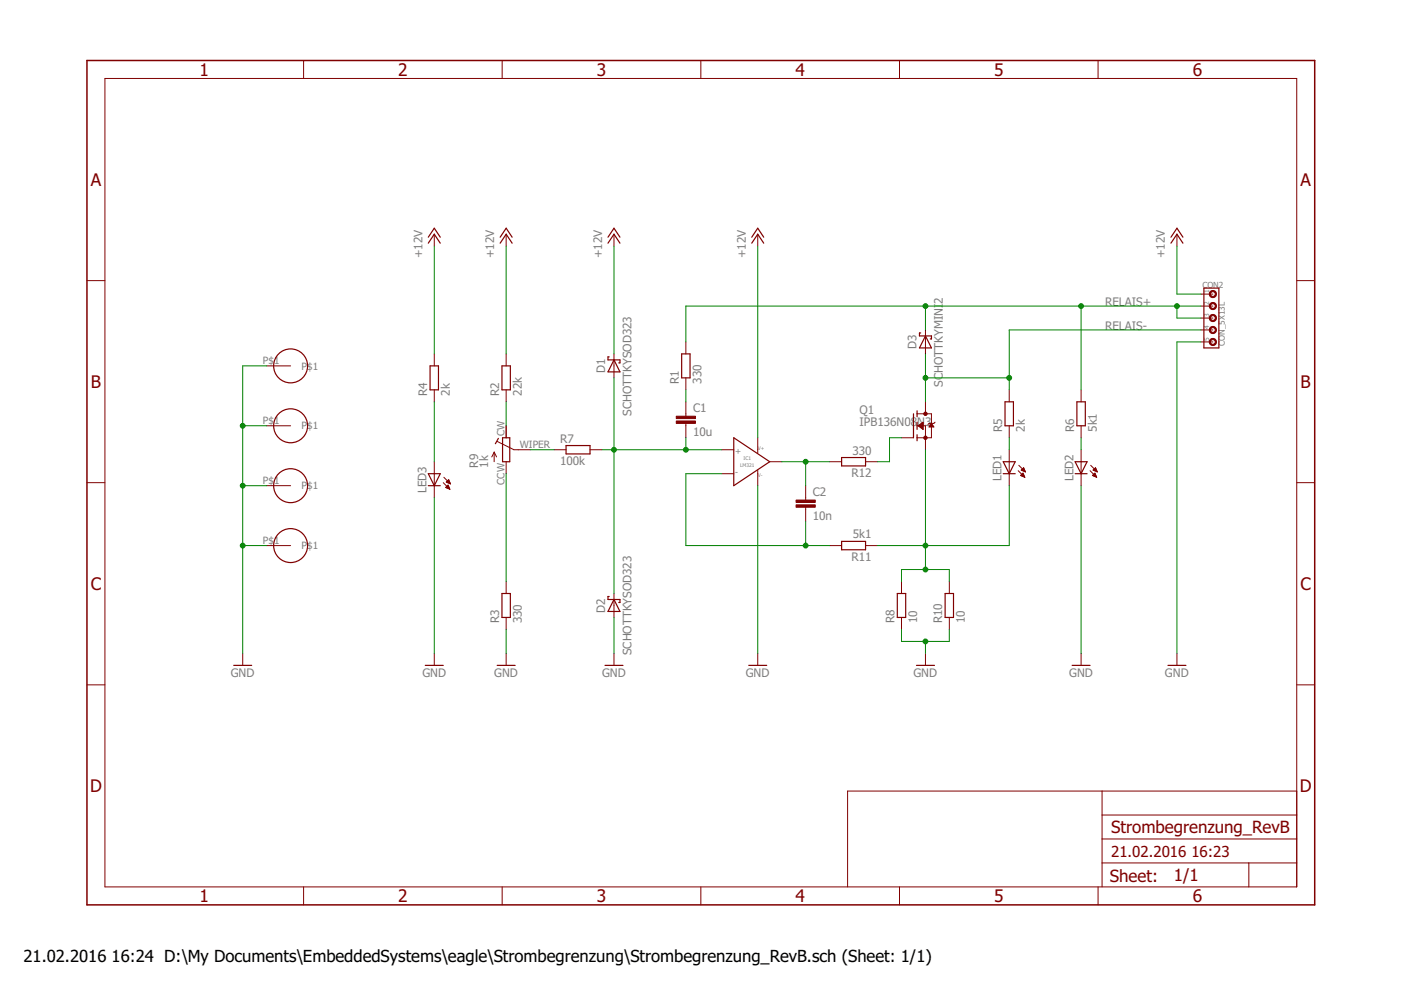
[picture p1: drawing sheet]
<?xml version="1.0" encoding="utf-8"?>
<!DOCTYPE eagle SYSTEM "eagle.dtd">
<eagle version="7.4.0">
<drawing>
<settings>
<setting alwaysvectorfont="no"/>
<setting verticaltext="up"/>
</settings>
<grid distance="0.1" unitdist="inch" unit="inch" style="lines" multiple="1" display="no" altdistance="0.01" altunitdist="inch" altunit="inch"/>
<schematic xreflabel="%F%N/%S.%C%R" xrefpart="/%S.%C%R">
<libraries>
<library name="frames">
<symbols>
<symbol name="A4L-LOC">
<wire x1="256.54" y1="3.81" x2="256.54" y2="8.89" width="0.1016" layer="94"/>
<wire x1="256.54" y1="8.89" x2="256.54" y2="13.97" width="0.1016" layer="94"/>
<wire x1="256.54" y1="13.97" x2="256.54" y2="19.05" width="0.1016" layer="94"/>
<wire x1="256.54" y1="19.05" x2="256.54" y2="24.13" width="0.1016" layer="94"/>
<wire x1="161.29" y1="3.81" x2="161.29" y2="24.13" width="0.1016" layer="94"/>
<wire x1="161.29" y1="24.13" x2="215.265" y2="24.13" width="0.1016" layer="94"/>
<wire x1="215.265" y1="24.13" x2="256.54" y2="24.13" width="0.1016" layer="94"/>
<wire x1="246.38" y1="3.81" x2="246.38" y2="8.89" width="0.1016" layer="94"/>
<wire x1="246.38" y1="8.89" x2="256.54" y2="8.89" width="0.1016" layer="94"/>
<wire x1="246.38" y1="8.89" x2="215.265" y2="8.89" width="0.1016" layer="94"/>
<wire x1="215.265" y1="8.89" x2="215.265" y2="3.81" width="0.1016" layer="94"/>
<wire x1="215.265" y1="8.89" x2="215.265" y2="13.97" width="0.1016" layer="94"/>
<wire x1="215.265" y1="13.97" x2="256.54" y2="13.97" width="0.1016" layer="94"/>
<wire x1="215.265" y1="13.97" x2="215.265" y2="19.05" width="0.1016" layer="94"/>
<wire x1="215.265" y1="19.05" x2="256.54" y2="19.05" width="0.1016" layer="94"/>
<wire x1="215.265" y1="19.05" x2="215.265" y2="24.13" width="0.1016" layer="94"/>
<text x="217.17" y="15.24" size="2.54" layer="94">&gt;DRAWING_NAME</text>
<text x="217.17" y="10.16" size="2.286" layer="94">&gt;LAST_DATE_TIME</text>
<text x="230.505" y="5.08" size="2.54" layer="94">&gt;SHEET</text>
<text x="216.916" y="4.953" size="2.54" layer="94">Sheet:</text>
<frame x1="0" y1="0" x2="260.35" y2="179.07" columns="6" rows="4" layer="94"/>
</symbol>
</symbols>
<devicesets>
<deviceset name="A4L-LOC" prefix="FRAME" uservalue="yes">
<gates>
<gate name="G$1" symbol="A4L-LOC" x="0" y="0"/>
</gates>
<devices>
<device name="">
<technologies>
<technology name=""/>
</technologies>
</device>
</devices>
</deviceset>
</devicesets>
</library>
<library name="00Connector">
<symbols>
<symbol name="CON_5X">
<wire x1="-1.27" y1="1.27" x2="-1.27" y2="-1.905" width="0.254" layer="94"/>
<wire x1="11.43" y1="-1.905" x2="-1.27" y2="-1.905" width="0.254" layer="94"/>
<wire x1="11.43" y1="-1.905" x2="11.43" y2="1.27" width="0.254" layer="94"/>
<wire x1="-1.27" y1="1.27" x2="11.43" y2="1.27" width="0.254" layer="94"/>
<circle x="0" y="0" radius="0.635" width="0.254" layer="94"/>
<circle x="2.54" y="0" radius="0.635" width="0.254" layer="94"/>
<circle x="5.08" y="0" radius="0.635" width="0.254" layer="94"/>
<circle x="7.62" y="0" radius="0.635" width="0.254" layer="94"/>
<circle x="10.16" y="0" radius="0.635" width="0.254" layer="94"/>
<text x="-1.27" y="0" size="1.27" layer="95" rot="R90" align="bottom-center">&gt;NAME</text>
<text x="6.35" y="1.27" size="1.27" layer="96" align="bottom-center">&gt;VALUE</text>
<text x="-0.635" y="-1.27" size="1.016" layer="95" align="center">1</text>
<pin name="1" x="0" y="-2.54" visible="off" length="short" direction="pas" rot="R90"/>
<pin name="2" x="2.54" y="-2.54" visible="off" length="short" direction="pas" rot="R90"/>
<pin name="3" x="5.08" y="-2.54" visible="off" length="short" direction="pas" rot="R90"/>
<pin name="4" x="7.62" y="-2.54" visible="off" length="short" direction="pas" rot="R90"/>
<pin name="5" x="10.16" y="-2.54" visible="off" length="short" direction="pas" rot="R90"/>
<text x="1.905" y="-1.27" size="1.016" layer="95" align="center">2</text>
<text x="4.445" y="-1.27" size="1.016" layer="95" align="center">3</text>
<text x="6.985" y="-1.27" size="1.016" layer="95" align="center">4</text>
<text x="9.525" y="-1.27" size="1.016" layer="95" align="center">5</text>
</symbol>
</symbols>
<devicesets>
<deviceset name="CON_5X" prefix="CON">
<gates>
<gate name="G$1" symbol="CON_5X" x="0" y="0"/>
</gates>
<devices>
<device name="13L" package="200MIL_5X">
<connects>
<connect gate="G$1" pin="1" pad="1"/>
<connect gate="G$1" pin="2" pad="2"/>
<connect gate="G$1" pin="3" pad="3"/>
<connect gate="G$1" pin="4" pad="4"/>
<connect gate="G$1" pin="5" pad="5"/>
</connects>
<technologies>
<technology name=""/>
</technologies>
</device>
</devices>
</deviceset>
</devicesets>
</library>
<library name="00Supply">
<symbols>
<symbol name="GND">
<wire x1="-1.905" y1="0" x2="1.905" y2="0" width="0.254" layer="94"/>
<text x="-2.54" y="-2.54" size="1.778" layer="96">&gt;VALUE</text>
<pin name="GND" x="0" y="2.54" visible="off" length="short" direction="sup" rot="R270"/>
</symbol>
<symbol name="+12V">
<wire x1="1.27" y1="-1.905" x2="0" y2="0" width="0.254" layer="94"/>
<wire x1="0" y1="0" x2="-1.27" y2="-1.905" width="0.254" layer="94"/>
<wire x1="1.27" y1="-0.635" x2="0" y2="1.27" width="0.254" layer="94"/>
<wire x1="0" y1="1.27" x2="-1.27" y2="-0.635" width="0.254" layer="94"/>
<text x="-2.54" y="-5.08" size="1.778" layer="96" rot="R90">&gt;VALUE</text>
<pin name="+12V" x="0" y="-2.54" visible="off" length="short" direction="sup" rot="R90"/>
</symbol>
</symbols>
<devicesets>
<deviceset name="GND" prefix="GND">
<gates>
<gate name="1" symbol="GND" x="0" y="0"/>
</gates>
<devices>
<device name="">
<technologies>
<technology name=""/>
</technologies>
</device>
</devices>
</deviceset>
<deviceset name="+12V" prefix="P+">
<gates>
<gate name="1" symbol="+12V" x="0" y="0"/>
</gates>
<devices>
<device name="">
<technologies>
<technology name=""/>
</technologies>
</device>
</devices>
</deviceset>
</devicesets>
</library>
<library name="00Mosfet">
<symbols>
<symbol name="N-PWR-MOSFET">
<wire x1="0.762" y1="0.762" x2="0.762" y2="0" width="0.254" layer="94"/>
<wire x1="0.762" y1="0" x2="0.762" y2="-0.762" width="0.254" layer="94"/>
<wire x1="0.762" y1="3.175" x2="0.762" y2="2.54" width="0.254" layer="94"/>
<wire x1="0.762" y1="2.54" x2="0.762" y2="1.905" width="0.254" layer="94"/>
<wire x1="0.762" y1="0" x2="2.54" y2="0" width="0.1524" layer="94"/>
<wire x1="2.54" y1="0" x2="2.54" y2="-2.54" width="0.1524" layer="94"/>
<wire x1="0.762" y1="-1.905" x2="0.762" y2="-2.54" width="0.254" layer="94"/>
<wire x1="0.762" y1="-2.54" x2="0.762" y2="-3.175" width="0.254" layer="94"/>
<wire x1="0" y1="2.54" x2="0" y2="-2.54" width="0.254" layer="94"/>
<wire x1="2.54" y1="-2.54" x2="0.762" y2="-2.54" width="0.1524" layer="94"/>
<wire x1="3.81" y1="2.54" x2="3.81" y2="0.508" width="0.1524" layer="94"/>
<wire x1="3.81" y1="0.508" x2="3.81" y2="-2.54" width="0.1524" layer="94"/>
<wire x1="2.54" y1="-2.54" x2="3.81" y2="-2.54" width="0.1524" layer="94"/>
<wire x1="0.762" y1="2.54" x2="3.81" y2="2.54" width="0.1524" layer="94"/>
<wire x1="4.572" y1="0.762" x2="4.318" y2="0.508" width="0.1524" layer="94"/>
<wire x1="4.318" y1="0.508" x2="3.81" y2="0.508" width="0.1524" layer="94"/>
<wire x1="3.81" y1="0.508" x2="3.302" y2="0.508" width="0.1524" layer="94"/>
<wire x1="3.302" y1="0.508" x2="3.048" y2="0.254" width="0.1524" layer="94"/>
<circle x="2.54" y="-2.54" radius="0.3592" width="0" layer="94"/>
<circle x="2.54" y="2.54" radius="0.3592" width="0" layer="94"/>
<text x="-11.43" y="0" size="1.778" layer="96">&gt;VALUE</text>
<text x="-11.43" y="2.54" size="1.778" layer="95">&gt;NAME</text>
<pin name="S" x="2.54" y="-5.08" visible="off" length="short" direction="pas" rot="R90"/>
<pin name="G" x="-2.54" y="-2.54" visible="off" length="short" direction="pas"/>
<pin name="D" x="2.54" y="5.08" visible="off" length="short" direction="pas" rot="R270"/>
<polygon width="0.1524" layer="94">
<vertex x="3.81" y="0.508"/>
<vertex x="3.302" y="-0.254"/>
<vertex x="4.318" y="-0.254"/>
</polygon>
<polygon width="0.1524" layer="94">
<vertex x="1.016" y="0"/>
<vertex x="2.032" y="0.762"/>
<vertex x="2.032" y="-0.762"/>
</polygon>
</symbol>
</symbols>
<devicesets>
<deviceset name="N-PWR-MOSFET" prefix="Q">
<gates>
<gate name="G$1" symbol="N-PWR-MOSFET" x="0" y="0"/>
</gates>
<devices>
<device name="LFPAK" package="LFPAK">
<connects>
<connect gate="G$1" pin="D" pad="MB"/>
<connect gate="G$1" pin="G" pad="4"/>
<connect gate="G$1" pin="S" pad="1 2 3"/>
</connects>
<technologies>
<technology name=""/>
</technologies>
</device>
<device name="TO263-3" package="TO263-3">
<connects>
<connect gate="G$1" pin="D" pad="TAB"/>
<connect gate="G$1" pin="G" pad="1"/>
<connect gate="G$1" pin="S" pad="3"/>
</connects>
<technologies>
<technology name=""/>
</technologies>
</device>
</devices>
</deviceset>
</devicesets>
</library>
<library name="00Resistor">
<symbols>
<symbol name="R-EU">
<wire x1="-2.54" y1="-0.889" x2="2.54" y2="-0.889" width="0.254" layer="94"/>
<wire x1="2.54" y1="0.889" x2="-2.54" y2="0.889" width="0.254" layer="94"/>
<wire x1="2.54" y1="-0.889" x2="2.54" y2="0.889" width="0.254" layer="94"/>
<wire x1="-2.54" y1="-0.889" x2="-2.54" y2="0.889" width="0.254" layer="94"/>
<text x="-3.81" y="1.4986" size="1.778" layer="95">&gt;NAME</text>
<text x="-3.81" y="-3.302" size="1.778" layer="96">&gt;VALUE</text>
<pin name="2" x="5.08" y="0" visible="off" length="short" direction="pas" swaplevel="1" rot="R180"/>
<pin name="1" x="-5.08" y="0" visible="off" length="short" direction="pas" swaplevel="1"/>
</symbol>
<symbol name="R-TRIMM">
<wire x1="0.762" y1="2.54" x2="0" y2="2.54" width="0.254" layer="94"/>
<wire x1="-0.762" y1="2.54" x2="-0.762" y2="-2.54" width="0.254" layer="94"/>
<wire x1="0.762" y1="-2.54" x2="0.762" y2="2.54" width="0.254" layer="94"/>
<wire x1="2.54" y1="0" x2="1.651" y2="0" width="0.1524" layer="94"/>
<wire x1="1.651" y1="0" x2="-1.8796" y2="1.7526" width="0.1524" layer="94"/>
<wire x1="0" y1="2.54" x2="0" y2="5.08" width="0.1524" layer="94"/>
<wire x1="0" y1="2.54" x2="-0.762" y2="2.54" width="0.254" layer="94"/>
<wire x1="-0.762" y1="-2.54" x2="0.762" y2="-2.54" width="0.254" layer="94"/>
<wire x1="-2.286" y1="1.27" x2="-1.651" y2="2.413" width="0.254" layer="94"/>
<wire x1="-2.54" y1="-2.54" x2="-2.54" y2="-0.508" width="0.1524" layer="94"/>
<wire x1="-2.54" y1="-0.508" x2="-3.048" y2="-1.524" width="0.1524" layer="94"/>
<wire x1="-2.54" y1="-0.508" x2="-2.032" y2="-1.524" width="0.1524" layer="94"/>
<text x="-5.969" y="-3.81" size="1.778" layer="95" rot="R90">&gt;NAME</text>
<text x="-3.81" y="-3.81" size="1.778" layer="96" rot="R90">&gt;VALUE</text>
<pin name="CCW" x="0" y="-5.08" visible="pad" length="short" direction="pas" rot="R90"/>
<pin name="CW" x="0" y="5.08" visible="pad" length="short" direction="pas" rot="R270"/>
<pin name="WIPER" x="5.08" y="0" visible="pad" length="short" direction="pas" rot="R180"/>
</symbol>
</symbols>
<devicesets>
<deviceset name="RESISTOR" prefix="R" uservalue="yes">
<gates>
<gate name="G$1" symbol="R-EU" x="0" y="0"/>
</gates>
<devices>
<device name="R0402" package="R0402">
<connects>
<connect gate="G$1" pin="1" pad="1"/>
<connect gate="G$1" pin="2" pad="2"/>
</connects>
<technologies>
<technology name=""/>
</technologies>
</device>
<device name="R0603" package="R0603">
<connects>
<connect gate="G$1" pin="1" pad="1"/>
<connect gate="G$1" pin="2" pad="2"/>
</connects>
<technologies>
<technology name=""/>
</technologies>
</device>
<device name="R0805" package="R0805">
<connects>
<connect gate="G$1" pin="1" pad="1"/>
<connect gate="G$1" pin="2" pad="2"/>
</connects>
<technologies>
<technology name=""/>
</technologies>
</device>
<device name="R1005" package="R1005">
<connects>
<connect gate="G$1" pin="1" pad="1"/>
<connect gate="G$1" pin="2" pad="2"/>
</connects>
<technologies>
<technology name=""/>
</technologies>
</device>
<device name="R1206" package="R1206">
<connects>
<connect gate="G$1" pin="1" pad="1"/>
<connect gate="G$1" pin="2" pad="2"/>
</connects>
<technologies>
<technology name=""/>
</technologies>
</device>
<device name="R2512_PLUS" package="R2512_PLUS">
<connects>
<connect gate="G$1" pin="1" pad="1"/>
<connect gate="G$1" pin="2" pad="2"/>
</connects>
<technologies>
<technology name=""/>
</technologies>
</device>
<device name="R2512" package="R2512">
<connects>
<connect gate="G$1" pin="1" pad="1"/>
<connect gate="G$1" pin="2" pad="2"/>
</connects>
<technologies>
<technology name=""/>
</technologies>
</device>
<device name="15W" package="15W">
<connects>
<connect gate="G$1" pin="1" pad="1"/>
<connect gate="G$1" pin="2" pad="2"/>
</connects>
<technologies>
<technology name=""/>
</technologies>
</device>
<device name="0612" package="0612">
<connects>
<connect gate="G$1" pin="1" pad="1"/>
<connect gate="G$1" pin="2" pad="2"/>
</connects>
<technologies>
<technology name=""/>
</technologies>
</device>
</devices>
</deviceset>
<deviceset name="TRIMMER" prefix="R" uservalue="yes">
<gates>
<gate name="G$1" symbol="R-TRIMM" x="0" y="0"/>
</gates>
<devices>
<device name="3314G" package="RTRIM3314G">
<connects>
<connect gate="G$1" pin="CCW" pad="CCW"/>
<connect gate="G$1" pin="CW" pad="CW"/>
<connect gate="G$1" pin="WIPER" pad="WIPER"/>
</connects>
<technologies>
<technology name=""/>
</technologies>
</device>
<device name="3103" package="RTRIM3103">
<connects>
<connect gate="G$1" pin="CCW" pad="1"/>
<connect gate="G$1" pin="CW" pad="3"/>
<connect gate="G$1" pin="WIPER" pad="2"/>
</connects>
<technologies>
<technology name=""/>
</technologies>
</device>
<device name="3224X" package="RTRIM3224X">
<connects>
<connect gate="G$1" pin="CCW" pad="1"/>
<connect gate="G$1" pin="CW" pad="3"/>
<connect gate="G$1" pin="WIPER" pad="2"/>
</connects>
<technologies>
<technology name=""/>
</technologies>
</device>
<device name="" package="CONTELEC">
<connects>
<connect gate="G$1" pin="CCW" pad="1"/>
<connect gate="G$1" pin="CW" pad="3"/>
<connect gate="G$1" pin="WIPER" pad="2"/>
</connects>
<technologies>
<technology name=""/>
</technologies>
</device>
</devices>
</deviceset>
</devicesets>
</library>
<library name="00Display">
<symbols>
<symbol name="LED">
<wire x1="0" y1="-1.27" x2="2.54" y2="0" width="0.254" layer="94"/>
<wire x1="2.54" y1="0" x2="0" y2="1.27" width="0.254" layer="94"/>
<wire x1="2.54" y1="-1.27" x2="2.54" y2="0" width="0.254" layer="94"/>
<wire x1="2.54" y1="0" x2="2.54" y2="1.27" width="0.254" layer="94"/>
<wire x1="0" y1="-1.27" x2="0" y2="0" width="0.254" layer="94"/>
<wire x1="0" y1="0" x2="0" y2="1.27" width="0.254" layer="94"/>
<wire x1="0" y1="0" x2="2.54" y2="0" width="0.1524" layer="94"/>
<wire x1="0.762" y1="2.032" x2="2.159" y2="3.429" width="0.1524" layer="94"/>
<wire x1="1.905" y1="1.905" x2="3.302" y2="3.302" width="0.1524" layer="94"/>
<text x="1.27" y="-2.54" size="1.778" layer="95" rot="MR0" align="center">&gt;NAME</text>
<text x="1.27" y="2.54" size="1.778" layer="96" rot="MR0" align="center">&gt;VALUE</text>
<pin name="C" x="5.08" y="0" visible="off" length="short" direction="pas" rot="R180"/>
<pin name="A" x="-2.54" y="0" visible="off" length="short" direction="pas"/>
<polygon width="0.1524" layer="94">
<vertex x="2.159" y="3.429"/>
<vertex x="1.27" y="3.048"/>
<vertex x="1.778" y="2.54"/>
</polygon>
<polygon width="0.1524" layer="94">
<vertex x="3.302" y="3.302"/>
<vertex x="2.413" y="2.921"/>
<vertex x="2.921" y="2.413"/>
</polygon>
</symbol>
</symbols>
<devicesets>
<deviceset name="LED" prefix="LED" uservalue="yes">
<gates>
<gate name="G$1" symbol="LED" x="0" y="0"/>
</gates>
<devices>
<device name="0402" package="LED0402">
<connects>
<connect gate="G$1" pin="A" pad="A"/>
<connect gate="G$1" pin="C" pad="C"/>
</connects>
<technologies>
<technology name=""/>
</technologies>
</device>
<device name="0603" package="LED0603">
<connects>
<connect gate="G$1" pin="A" pad="A"/>
<connect gate="G$1" pin="C" pad="C"/>
</connects>
<technologies>
<technology name=""/>
</technologies>
</device>
<device name="0805" package="LED0805">
<connects>
<connect gate="G$1" pin="A" pad="A"/>
<connect gate="G$1" pin="C" pad="C"/>
</connects>
<technologies>
<technology name=""/>
</technologies>
</device>
<device name="1206" package="LED1206">
<connects>
<connect gate="G$1" pin="A" pad="A"/>
<connect gate="G$1" pin="C" pad="C"/>
</connects>
<technologies>
<technology name=""/>
</technologies>
</device>
<device name="3MM" package="LED3MM">
<connects>
<connect gate="G$1" pin="A" pad="A"/>
<connect gate="G$1" pin="C" pad="C"/>
</connects>
<technologies>
<technology name=""/>
</technologies>
</device>
<device name="5MM" package="LED5MM">
<connects>
<connect gate="G$1" pin="A" pad="A"/>
<connect gate="G$1" pin="C" pad="C"/>
</connects>
<technologies>
<technology name=""/>
</technologies>
</device>
<device name="5MM_SMD" package="LED_5MM_SMD">
<connects>
<connect gate="G$1" pin="A" pad="A"/>
<connect gate="G$1" pin="C" pad="C"/>
</connects>
<technologies>
<technology name=""/>
</technologies>
</device>
<device name="5630" package="LED5630_SIMPLE">
<connects>
<connect gate="G$1" pin="A" pad="A"/>
<connect gate="G$1" pin="C" pad="C"/>
</connects>
<technologies>
<technology name=""/>
</technologies>
</device>
</devices>
</deviceset>
</devicesets>
</library>
<library name="00Capacitor">
<symbols>
<symbol name="C">
<wire x1="0" y1="0" x2="0" y2="-0.508" width="0.1524" layer="94"/>
<wire x1="0" y1="-2.54" x2="0" y2="-2.032" width="0.1524" layer="94"/>
<text x="1.524" y="0.381" size="1.778" layer="95">&gt;NAME</text>
<text x="1.524" y="-4.699" size="1.778" layer="96">&gt;VALUE</text>
<rectangle x1="-2.032" y1="-2.032" x2="2.032" y2="-1.524" layer="94"/>
<rectangle x1="-2.032" y1="-1.016" x2="2.032" y2="-0.508" layer="94"/>
<pin name="1" x="0" y="2.54" visible="off" length="short" direction="pas" swaplevel="1" rot="R270"/>
<pin name="2" x="0" y="-5.08" visible="off" length="short" direction="pas" swaplevel="1" rot="R90"/>
</symbol>
</symbols>
<devicesets>
<deviceset name="C" prefix="C" uservalue="yes">
<gates>
<gate name="G$1" symbol="C" x="0" y="0"/>
</gates>
<devices>
<device name="C0402" package="C0402">
<connects>
<connect gate="G$1" pin="1" pad="1"/>
<connect gate="G$1" pin="2" pad="2"/>
</connects>
<technologies>
<technology name=""/>
</technologies>
</device>
<device name="C0603" package="C0603">
<connects>
<connect gate="G$1" pin="1" pad="1"/>
<connect gate="G$1" pin="2" pad="2"/>
</connects>
<technologies>
<technology name=""/>
</technologies>
</device>
<device name="C0805" package="C0805">
<connects>
<connect gate="G$1" pin="1" pad="1"/>
<connect gate="G$1" pin="2" pad="2"/>
</connects>
<technologies>
<technology name=""/>
</technologies>
</device>
<device name="C1206" package="C1206">
<connects>
<connect gate="G$1" pin="1" pad="1"/>
<connect gate="G$1" pin="2" pad="2"/>
</connects>
<technologies>
<technology name=""/>
</technologies>
</device>
</devices>
</deviceset>
</devicesets>
</library>
<library name="00Drill">
<symbols>
<symbol name="GND_HOLE">
<circle x="0" y="0" radius="3.5921" width="0.254" layer="94"/>
<pin name="P$1" x="-5.08" y="0" length="middle"/>
</symbol>
</symbols>
<devicesets>
<deviceset name="HOLE_3.3MM">
<gates>
<gate name="G$1" symbol="GND_HOLE" x="0" y="0"/>
</gates>
<devices>
<device name="" package="HOLE_3.3MM">
<connects>
<connect gate="G$1" pin="P$1" pad="P$1"/>
</connects>
<technologies>
<technology name=""/>
</technologies>
</device>
</devices>
</deviceset>
</devicesets>
</library>
<library name="00OpAmp">
<symbols>
<symbol name="OPAMP_SPLITSUPPLY">
<wire x1="-2.54" y1="5.08" x2="-2.54" y2="-5.08" width="0.254" layer="94"/>
<wire x1="-2.54" y1="-5.08" x2="5.08" y2="0" width="0.254" layer="94"/>
<wire x1="5.08" y1="0" x2="-2.54" y2="5.08" width="0.254" layer="94"/>
<wire x1="2.54" y1="2.54" x2="2.54" y2="1.778" width="0.1524" layer="94"/>
<wire x1="2.54" y1="-2.54" x2="2.54" y2="-1.778" width="0.1524" layer="94"/>
<text x="0.3175" y="0.3175" size="0.762" layer="95" align="bottom-center">&gt;NAME</text>
<text x="0.3175" y="-0.3175" size="0.762" layer="96" align="top-center">&gt;VALUE</text>
<text x="-2.2225" y="1.5875" size="1.27" layer="96">+</text>
<text x="-2.2225" y="-2.8575" size="1.27" layer="96">-</text>
<text x="2.54" y="2.54" size="0.762" layer="96">V+</text>
<text x="2.54" y="-2.54" size="0.762" layer="96" rot="MR180">V-</text>
<pin name="IN+" x="-5.08" y="2.54" visible="off" length="short" direction="in" swaplevel="1"/>
<pin name="IN-" x="-5.08" y="-2.54" visible="off" length="short" direction="in" swaplevel="1"/>
<pin name="VOUT" x="7.62" y="0" visible="off" length="short" direction="out" rot="R180"/>
<pin name="V-" x="2.54" y="-5.08" visible="off" length="short" direction="in" rot="R90"/>
<pin name="V+" x="2.54" y="5.08" visible="off" length="short" direction="in" rot="R270"/>
</symbol>
</symbols>
<devicesets>
<deviceset name="LM321" prefix="IC">
<gates>
<gate name="G$1" symbol="OPAMP_SPLITSUPPLY" x="0" y="0"/>
</gates>
<devices>
<device name="" package="SOT-23-5">
<connects>
<connect gate="G$1" pin="IN+" pad="1"/>
<connect gate="G$1" pin="IN-" pad="3"/>
<connect gate="G$1" pin="V+" pad="5"/>
<connect gate="G$1" pin="V-" pad="2"/>
<connect gate="G$1" pin="VOUT" pad="4"/>
</connects>
<technologies>
<technology name=""/>
</technologies>
</device>
</devices>
</deviceset>
</devicesets>
</library>
<library name="00Diode">
<symbols>
<symbol name="SCHOTTKY">
<wire x1="-1.27" y1="-1.27" x2="1.27" y2="0" width="0.254" layer="94"/>
<wire x1="1.27" y1="0" x2="-1.27" y2="1.27" width="0.254" layer="94"/>
<wire x1="1.905" y1="1.27" x2="1.27" y2="1.27" width="0.254" layer="94"/>
<wire x1="1.27" y1="1.27" x2="1.27" y2="0" width="0.254" layer="94"/>
<wire x1="-1.27" y1="1.27" x2="-1.27" y2="-1.27" width="0.254" layer="94"/>
<wire x1="1.27" y1="0" x2="1.27" y2="-1.27" width="0.254" layer="94"/>
<wire x1="1.905" y1="1.27" x2="1.905" y2="1.016" width="0.254" layer="94"/>
<wire x1="1.27" y1="-1.27" x2="0.635" y2="-1.27" width="0.254" layer="94"/>
<wire x1="0.635" y1="-1.016" x2="0.635" y2="-1.27" width="0.254" layer="94"/>
<text x="0" y="1.905" size="1.778" layer="95" align="bottom-center">&gt;NAME</text>
<text x="0" y="-1.905" size="1.778" layer="96" align="top-center">&gt;VALUE</text>
<pin name="A" x="-2.54" y="0" visible="off" length="short" direction="pas"/>
<pin name="C" x="2.54" y="0" visible="off" length="short" direction="pas" rot="R180"/>
</symbol>
</symbols>
<devicesets>
<deviceset name="SCHOTTKY" prefix="D">
<gates>
<gate name="G$1" symbol="SCHOTTKY" x="0" y="0"/>
</gates>
<devices>
<device name="MINI2" package="MINI2-F3-B">
<connects>
<connect gate="G$1" pin="A" pad="A"/>
<connect gate="G$1" pin="C" pad="C"/>
</connects>
<technologies>
<technology name=""/>
</technologies>
</device>
<device name="SOD123" package="SOD123">
<connects>
<connect gate="G$1" pin="A" pad="A"/>
<connect gate="G$1" pin="C" pad="C"/>
</connects>
<technologies>
<technology name=""/>
</technologies>
</device>
<device name="SOD323" package="SOD323">
<connects>
<connect gate="G$1" pin="A" pad="A"/>
<connect gate="G$1" pin="C" pad="C"/>
</connects>
<technologies>
<technology name=""/>
</technologies>
</device>
</devices>
</deviceset>
</devicesets>
</library>
</libraries>
<attributes>
</attributes>
<variantdefs>
</variantdefs>
<classes>
<class number="0" name="default" width="0" drill="0">
</class>
</classes>
<parts>
<part name="FRAME1" library="frames" deviceset="A4L-LOC" device=""/>
<part name="R1" library="00Resistor" deviceset="RESISTOR" device="R0805" value="330"/>
<part name="LED1" library="00Display" deviceset="LED" device="0805"/>
<part name="LED2" library="00Display" deviceset="LED" device="0805"/>
<part name="C1" library="00Capacitor" deviceset="C" device="C1206" value="10u"/>
<part name="CON2" library="00Connector" deviceset="CON_5X" device="13L"/>
<part name="GND2" library="00Supply" deviceset="GND" device=""/>
<part name="R5" library="00Resistor" deviceset="RESISTOR" device="R0805" value="2k"/>
<part name="R6" library="00Resistor" deviceset="RESISTOR" device="R0805" value="5k1"/>
<part name="GND3" library="00Supply" deviceset="GND" device=""/>
<part name="R7" library="00Resistor" deviceset="RESISTOR" device="R0805" value="100k"/>
<part name="U$1" library="00Drill" deviceset="HOLE_3.3MM" device=""/>
<part name="U$2" library="00Drill" deviceset="HOLE_3.3MM" device=""/>
<part name="U$3" library="00Drill" deviceset="HOLE_3.3MM" device=""/>
<part name="U$4" library="00Drill" deviceset="HOLE_3.3MM" device=""/>
<part name="GND6" library="00Supply" deviceset="GND" device=""/>
<part name="Q1" library="00Mosfet" deviceset="N-PWR-MOSFET" device="TO263-3" value="IPB136N08N3"/>
<part name="IC1" library="00OpAmp" deviceset="LM321" device=""/>
<part name="R8" library="00Resistor" deviceset="RESISTOR" device="R0805" value="10"/>
<part name="P+1" library="00Supply" deviceset="+12V" device=""/>
<part name="GND7" library="00Supply" deviceset="GND" device=""/>
<part name="P+2" library="00Supply" deviceset="+12V" device=""/>
<part name="R2" library="00Resistor" deviceset="RESISTOR" device="R0805" value="22k"/>
<part name="R3" library="00Resistor" deviceset="RESISTOR" device="R0805" value="330"/>
<part name="GND8" library="00Supply" deviceset="GND" device=""/>
<part name="R9" library="00Resistor" deviceset="TRIMMER" device="3314G" value="1k"/>
<part name="GND9" library="00Supply" deviceset="GND" device=""/>
<part name="P+3" library="00Supply" deviceset="+12V" device=""/>
<part name="P+4" library="00Supply" deviceset="+12V" device=""/>
<part name="R4" library="00Resistor" deviceset="RESISTOR" device="R0805" value="2k"/>
<part name="LED3" library="00Display" deviceset="LED" device="0805"/>
<part name="GND1" library="00Supply" deviceset="GND" device=""/>
<part name="GND4" library="00Supply" deviceset="GND" device=""/>
<part name="P+5" library="00Supply" deviceset="+12V" device=""/>
<part name="D1" library="00Diode" deviceset="SCHOTTKY" device="SOD323"/>
<part name="D2" library="00Diode" deviceset="SCHOTTKY" device="SOD323"/>
<part name="R10" library="00Resistor" deviceset="RESISTOR" device="R0805" value="10"/>
<part name="R11" library="00Resistor" deviceset="RESISTOR" device="R0805" value="5k1"/>
<part name="R12" library="00Resistor" deviceset="RESISTOR" device="R0805" value="330"/>
<part name="C2" library="00Capacitor" deviceset="C" device="C0805" value="10n"/>
<part name="D3" library="00Diode" deviceset="SCHOTTKY" device="MINI2"/>
</parts>
<sheets>
<sheet>
<plain>
</plain>
<instances>
<instance part="FRAME1" gate="G$1" x="0" y="0"/>
<instance part="R1" gate="G$1" x="127" y="114.3" rot="R90"/>
<instance part="LED1" gate="G$1" x="195.58" y="93.98" rot="R270"/>
<instance part="LED2" gate="G$1" x="210.82" y="93.98" rot="R270"/>
<instance part="C1" gate="G$1" x="127" y="104.14"/>
<instance part="CON2" gate="G$1" x="238.76" y="129.54" rot="R270"/>
<instance part="GND2" gate="1" x="231.14" y="50.8"/>
<instance part="R5" gate="G$1" x="195.58" y="104.14" rot="R90"/>
<instance part="R6" gate="G$1" x="210.82" y="104.14" rot="R90"/>
<instance part="GND3" gate="1" x="210.82" y="50.8"/>
<instance part="R7" gate="G$1" x="104.14" y="96.52"/>
<instance part="U$1" gate="G$1" x="43.18" y="114.3"/>
<instance part="U$2" gate="G$1" x="43.18" y="101.6"/>
<instance part="U$3" gate="G$1" x="43.18" y="88.9"/>
<instance part="U$4" gate="G$1" x="43.18" y="76.2"/>
<instance part="GND6" gate="1" x="33.02" y="50.8"/>
<instance part="Q1" gate="G$1" x="175.26" y="101.6"/>
<instance part="IC1" gate="G$1" x="139.7" y="93.98"/>
<instance part="R8" gate="G$1" x="172.72" y="63.5" rot="R90"/>
<instance part="P+1" gate="1" x="142.24" y="142.24"/>
<instance part="GND7" gate="1" x="142.24" y="50.8"/>
<instance part="P+2" gate="1" x="88.9" y="142.24"/>
<instance part="R2" gate="G$1" x="88.9" y="111.76" rot="R90"/>
<instance part="R3" gate="G$1" x="88.9" y="63.5" rot="R90"/>
<instance part="GND8" gate="1" x="88.9" y="50.8"/>
<instance part="R9" gate="G$1" x="88.9" y="96.52"/>
<instance part="GND9" gate="1" x="177.8" y="50.8"/>
<instance part="P+3" gate="1" x="231.14" y="142.24"/>
<instance part="P+4" gate="1" x="73.66" y="142.24"/>
<instance part="R4" gate="G$1" x="73.66" y="111.76" rot="R90"/>
<instance part="LED3" gate="G$1" x="73.66" y="91.44" rot="R270"/>
<instance part="GND1" gate="1" x="73.66" y="50.8"/>
<instance part="GND4" gate="1" x="111.76" y="50.8"/>
<instance part="P+5" gate="1" x="111.76" y="142.24"/>
<instance part="D1" gate="G$1" x="111.76" y="114.3" rot="R90"/>
<instance part="D2" gate="G$1" x="111.76" y="63.5" rot="R90"/>
<instance part="R10" gate="G$1" x="182.88" y="63.5" rot="R90"/>
<instance part="R11" gate="G$1" x="162.56" y="76.2" rot="R180"/>
<instance part="R12" gate="G$1" x="162.56" y="93.98" rot="R180"/>
<instance part="C2" gate="G$1" x="152.4" y="86.36"/>
<instance part="D3" gate="G$1" x="177.8" y="119.38" rot="R90"/>
</instances>
<busses>
</busses>
<nets>
<net name="RELAIS+" class="0">
<segment>
<pinref part="R6" gate="G$1" pin="2"/>
<wire x1="210.82" y1="127" x2="210.82" y2="109.22" width="0.1524" layer="91"/>
<pinref part="CON2" gate="G$1" pin="2"/>
<pinref part="R1" gate="G$1" pin="2"/>
<wire x1="236.22" y1="127" x2="231.14" y2="127" width="0.1524" layer="91"/>
<wire x1="231.14" y1="127" x2="210.82" y2="127" width="0.1524" layer="91"/>
<wire x1="210.82" y1="127" x2="177.8" y2="127" width="0.1524" layer="91"/>
<wire x1="177.8" y1="127" x2="127" y2="127" width="0.1524" layer="91"/>
<wire x1="127" y1="127" x2="127" y2="119.38" width="0.1524" layer="91"/>
<pinref part="CON2" gate="G$1" pin="3"/>
<wire x1="236.22" y1="124.46" x2="231.14" y2="124.46" width="0.1524" layer="91"/>
<wire x1="231.14" y1="124.46" x2="231.14" y2="127" width="0.1524" layer="91"/>
<junction x="231.14" y="127"/>
<label x="215.9" y="127" size="1.778" layer="95"/>
<junction x="210.82" y="127"/>
<pinref part="D3" gate="G$1" pin="C"/>
<wire x1="177.8" y1="121.92" x2="177.8" y2="127" width="0.1524" layer="91"/>
<junction x="177.8" y="127"/>
</segment>
</net>
<net name="GND" class="0">
<segment>
<pinref part="LED2" gate="G$1" pin="C"/>
<pinref part="GND3" gate="1" pin="GND"/>
<wire x1="210.82" y1="88.9" x2="210.82" y2="53.34" width="0.1524" layer="91"/>
</segment>
<segment>
<pinref part="U$1" gate="G$1" pin="P$1"/>
<pinref part="GND6" gate="1" pin="GND"/>
<wire x1="38.1" y1="114.3" x2="33.02" y2="114.3" width="0.1524" layer="91"/>
<wire x1="33.02" y1="114.3" x2="33.02" y2="101.6" width="0.1524" layer="91"/>
<pinref part="U$4" gate="G$1" pin="P$1"/>
<wire x1="33.02" y1="101.6" x2="33.02" y2="88.9" width="0.1524" layer="91"/>
<wire x1="33.02" y1="88.9" x2="33.02" y2="76.2" width="0.1524" layer="91"/>
<wire x1="33.02" y1="76.2" x2="33.02" y2="53.34" width="0.1524" layer="91"/>
<wire x1="38.1" y1="76.2" x2="33.02" y2="76.2" width="0.1524" layer="91"/>
<pinref part="U$3" gate="G$1" pin="P$1"/>
<wire x1="38.1" y1="88.9" x2="33.02" y2="88.9" width="0.1524" layer="91"/>
<pinref part="U$2" gate="G$1" pin="P$1"/>
<wire x1="38.1" y1="101.6" x2="33.02" y2="101.6" width="0.1524" layer="91"/>
<junction x="33.02" y="101.6"/>
<junction x="33.02" y="88.9"/>
<junction x="33.02" y="76.2"/>
</segment>
<segment>
<pinref part="IC1" gate="G$1" pin="V-"/>
<pinref part="GND7" gate="1" pin="GND"/>
<wire x1="142.24" y1="53.34" x2="142.24" y2="88.9" width="0.1524" layer="91"/>
</segment>
<segment>
<pinref part="R3" gate="G$1" pin="1"/>
<pinref part="GND8" gate="1" pin="GND"/>
<wire x1="88.9" y1="58.42" x2="88.9" y2="53.34" width="0.1524" layer="91"/>
</segment>
<segment>
<pinref part="R8" gate="G$1" pin="1"/>
<pinref part="GND9" gate="1" pin="GND"/>
<wire x1="177.8" y1="53.34" x2="177.8" y2="55.88" width="0.1524" layer="91"/>
<wire x1="177.8" y1="55.88" x2="172.72" y2="55.88" width="0.1524" layer="91"/>
<wire x1="172.72" y1="55.88" x2="172.72" y2="58.42" width="0.1524" layer="91"/>
<pinref part="R10" gate="G$1" pin="1"/>
<wire x1="182.88" y1="58.42" x2="182.88" y2="55.88" width="0.1524" layer="91"/>
<wire x1="182.88" y1="55.88" x2="177.8" y2="55.88" width="0.1524" layer="91"/>
<junction x="177.8" y="55.88"/>
</segment>
<segment>
<pinref part="CON2" gate="G$1" pin="5"/>
<pinref part="GND2" gate="1" pin="GND"/>
<wire x1="236.22" y1="119.38" x2="231.14" y2="119.38" width="0.1524" layer="91"/>
<wire x1="231.14" y1="119.38" x2="231.14" y2="53.34" width="0.1524" layer="91"/>
</segment>
<segment>
<pinref part="GND1" gate="1" pin="GND"/>
<pinref part="LED3" gate="G$1" pin="C"/>
<wire x1="73.66" y1="53.34" x2="73.66" y2="86.36" width="0.1524" layer="91"/>
</segment>
<segment>
<pinref part="GND4" gate="1" pin="GND"/>
<pinref part="D2" gate="G$1" pin="A"/>
<wire x1="111.76" y1="53.34" x2="111.76" y2="60.96" width="0.1524" layer="91"/>
</segment>
</net>
<net name="N$1" class="0">
<segment>
<pinref part="R1" gate="G$1" pin="1"/>
<pinref part="C1" gate="G$1" pin="1"/>
<wire x1="127" y1="106.68" x2="127" y2="109.22" width="0.1524" layer="91"/>
</segment>
</net>
<net name="N$5" class="0">
<segment>
<pinref part="R5" gate="G$1" pin="1"/>
<pinref part="LED1" gate="G$1" pin="A"/>
<wire x1="195.58" y1="99.06" x2="195.58" y2="96.52" width="0.1524" layer="91"/>
</segment>
</net>
<net name="R6" class="0">
<segment>
<pinref part="R6" gate="G$1" pin="1"/>
<pinref part="LED2" gate="G$1" pin="A"/>
<wire x1="210.82" y1="99.06" x2="210.82" y2="96.52" width="0.1524" layer="91"/>
</segment>
</net>
<net name="N$20" class="0">
<segment>
<pinref part="Q1" gate="G$1" pin="S"/>
<pinref part="R8" gate="G$1" pin="2"/>
<wire x1="172.72" y1="68.58" x2="172.72" y2="71.12" width="0.1524" layer="91"/>
<wire x1="172.72" y1="71.12" x2="177.8" y2="71.12" width="0.1524" layer="91"/>
<wire x1="177.8" y1="71.12" x2="177.8" y2="76.2" width="0.1524" layer="91"/>
<wire x1="177.8" y1="76.2" x2="177.8" y2="96.52" width="0.1524" layer="91"/>
<junction x="177.8" y="76.2"/>
<pinref part="LED1" gate="G$1" pin="C"/>
<wire x1="177.8" y1="76.2" x2="195.58" y2="76.2" width="0.1524" layer="91"/>
<wire x1="195.58" y1="76.2" x2="195.58" y2="88.9" width="0.1524" layer="91"/>
<pinref part="R10" gate="G$1" pin="2"/>
<wire x1="177.8" y1="71.12" x2="182.88" y2="71.12" width="0.1524" layer="91"/>
<wire x1="182.88" y1="71.12" x2="182.88" y2="68.58" width="0.1524" layer="91"/>
<junction x="177.8" y="71.12"/>
<pinref part="R11" gate="G$1" pin="1"/>
<wire x1="177.8" y1="76.2" x2="167.64" y2="76.2" width="0.1524" layer="91"/>
</segment>
</net>
<net name="+12V" class="0">
<segment>
<pinref part="IC1" gate="G$1" pin="V+"/>
<pinref part="P+1" gate="1" pin="+12V"/>
<wire x1="142.24" y1="139.7" x2="142.24" y2="99.06" width="0.1524" layer="91"/>
</segment>
<segment>
<pinref part="P+2" gate="1" pin="+12V"/>
<pinref part="R2" gate="G$1" pin="2"/>
<wire x1="88.9" y1="116.84" x2="88.9" y2="139.7" width="0.1524" layer="91"/>
</segment>
<segment>
<pinref part="CON2" gate="G$1" pin="1"/>
<pinref part="P+3" gate="1" pin="+12V"/>
<wire x1="236.22" y1="129.54" x2="231.14" y2="129.54" width="0.1524" layer="91"/>
<wire x1="231.14" y1="129.54" x2="231.14" y2="139.7" width="0.1524" layer="91"/>
</segment>
<segment>
<pinref part="P+4" gate="1" pin="+12V"/>
<pinref part="R4" gate="G$1" pin="2"/>
<wire x1="73.66" y1="139.7" x2="73.66" y2="116.84" width="0.1524" layer="91"/>
</segment>
<segment>
<pinref part="D1" gate="G$1" pin="C"/>
<pinref part="P+5" gate="1" pin="+12V"/>
<wire x1="111.76" y1="116.84" x2="111.76" y2="139.7" width="0.1524" layer="91"/>
</segment>
</net>
<net name="N$8" class="0">
<segment>
<pinref part="R9" gate="G$1" pin="CW"/>
<pinref part="R2" gate="G$1" pin="1"/>
<wire x1="88.9" y1="106.68" x2="88.9" y2="101.6" width="0.1524" layer="91"/>
</segment>
</net>
<net name="N$9" class="0">
<segment>
<pinref part="R9" gate="G$1" pin="CCW"/>
<pinref part="R3" gate="G$1" pin="2"/>
<wire x1="88.9" y1="68.58" x2="88.9" y2="91.44" width="0.1524" layer="91"/>
</segment>
</net>
<net name="RELAIS-" class="0">
<segment>
<pinref part="R5" gate="G$1" pin="2"/>
<wire x1="195.58" y1="111.76" x2="195.58" y2="109.22" width="0.1524" layer="91"/>
<pinref part="Q1" gate="G$1" pin="D"/>
<wire x1="177.8" y1="106.68" x2="177.8" y2="111.76" width="0.1524" layer="91"/>
<wire x1="195.58" y1="111.76" x2="177.8" y2="111.76" width="0.1524" layer="91"/>
<pinref part="CON2" gate="G$1" pin="4"/>
<wire x1="236.22" y1="121.92" x2="195.58" y2="121.92" width="0.1524" layer="91"/>
<label x="215.9" y="121.92" size="1.778" layer="95"/>
<wire x1="195.58" y1="121.92" x2="195.58" y2="111.76" width="0.1524" layer="91"/>
<junction x="195.58" y="111.76"/>
<pinref part="D3" gate="G$1" pin="A"/>
<wire x1="177.8" y1="111.76" x2="177.8" y2="116.84" width="0.1524" layer="91"/>
<junction x="177.8" y="111.76"/>
</segment>
</net>
<net name="N$2" class="0">
<segment>
<pinref part="R9" gate="G$1" pin="WIPER"/>
<pinref part="R7" gate="G$1" pin="1"/>
<wire x1="99.06" y1="96.52" x2="93.98" y2="96.52" width="0.1524" layer="91"/>
</segment>
</net>
<net name="N$3" class="0">
<segment>
<pinref part="IC1" gate="G$1" pin="IN+"/>
<pinref part="R7" gate="G$1" pin="2"/>
<wire x1="109.22" y1="96.52" x2="111.76" y2="96.52" width="0.1524" layer="91"/>
<pinref part="C1" gate="G$1" pin="2"/>
<wire x1="111.76" y1="96.52" x2="127" y2="96.52" width="0.1524" layer="91"/>
<wire x1="127" y1="96.52" x2="134.62" y2="96.52" width="0.1524" layer="91"/>
<wire x1="127" y1="99.06" x2="127" y2="96.52" width="0.1524" layer="91"/>
<junction x="127" y="96.52"/>
<pinref part="D2" gate="G$1" pin="C"/>
<wire x1="111.76" y1="66.04" x2="111.76" y2="96.52" width="0.1524" layer="91"/>
<pinref part="D1" gate="G$1" pin="A"/>
<wire x1="111.76" y1="96.52" x2="111.76" y2="111.76" width="0.1524" layer="91"/>
<junction x="111.76" y="96.52"/>
</segment>
</net>
<net name="N$6" class="0">
<segment>
<pinref part="LED3" gate="G$1" pin="A"/>
<pinref part="R4" gate="G$1" pin="1"/>
<wire x1="73.66" y1="93.98" x2="73.66" y2="106.68" width="0.1524" layer="91"/>
</segment>
</net>
<net name="N$7" class="0">
<segment>
<pinref part="IC1" gate="G$1" pin="IN-"/>
<wire x1="134.62" y1="91.44" x2="127" y2="91.44" width="0.1524" layer="91"/>
<wire x1="127" y1="91.44" x2="127" y2="76.2" width="0.1524" layer="91"/>
<pinref part="R11" gate="G$1" pin="2"/>
<wire x1="157.48" y1="76.2" x2="152.4" y2="76.2" width="0.1524" layer="91"/>
<pinref part="C2" gate="G$1" pin="2"/>
<wire x1="152.4" y1="76.2" x2="127" y2="76.2" width="0.1524" layer="91"/>
<wire x1="152.4" y1="76.2" x2="152.4" y2="81.28" width="0.1524" layer="91"/>
<junction x="152.4" y="76.2"/>
</segment>
</net>
<net name="N$4" class="0">
<segment>
<pinref part="Q1" gate="G$1" pin="G"/>
<pinref part="R12" gate="G$1" pin="1"/>
<wire x1="167.64" y1="93.98" x2="170.18" y2="93.98" width="0.1524" layer="91"/>
<wire x1="170.18" y1="93.98" x2="170.18" y2="99.06" width="0.1524" layer="91"/>
<wire x1="170.18" y1="99.06" x2="172.72" y2="99.06" width="0.1524" layer="91"/>
</segment>
</net>
<net name="N$10" class="0">
<segment>
<pinref part="IC1" gate="G$1" pin="VOUT"/>
<pinref part="R12" gate="G$1" pin="2"/>
<wire x1="157.48" y1="93.98" x2="152.4" y2="93.98" width="0.1524" layer="91"/>
<pinref part="C2" gate="G$1" pin="1"/>
<wire x1="152.4" y1="93.98" x2="147.32" y2="93.98" width="0.1524" layer="91"/>
<wire x1="152.4" y1="88.9" x2="152.4" y2="93.98" width="0.1524" layer="91"/>
<junction x="152.4" y="93.98"/>
</segment>
</net>
</nets>
</sheet>
</sheets>
</schematic>
</drawing>
</eagle>
